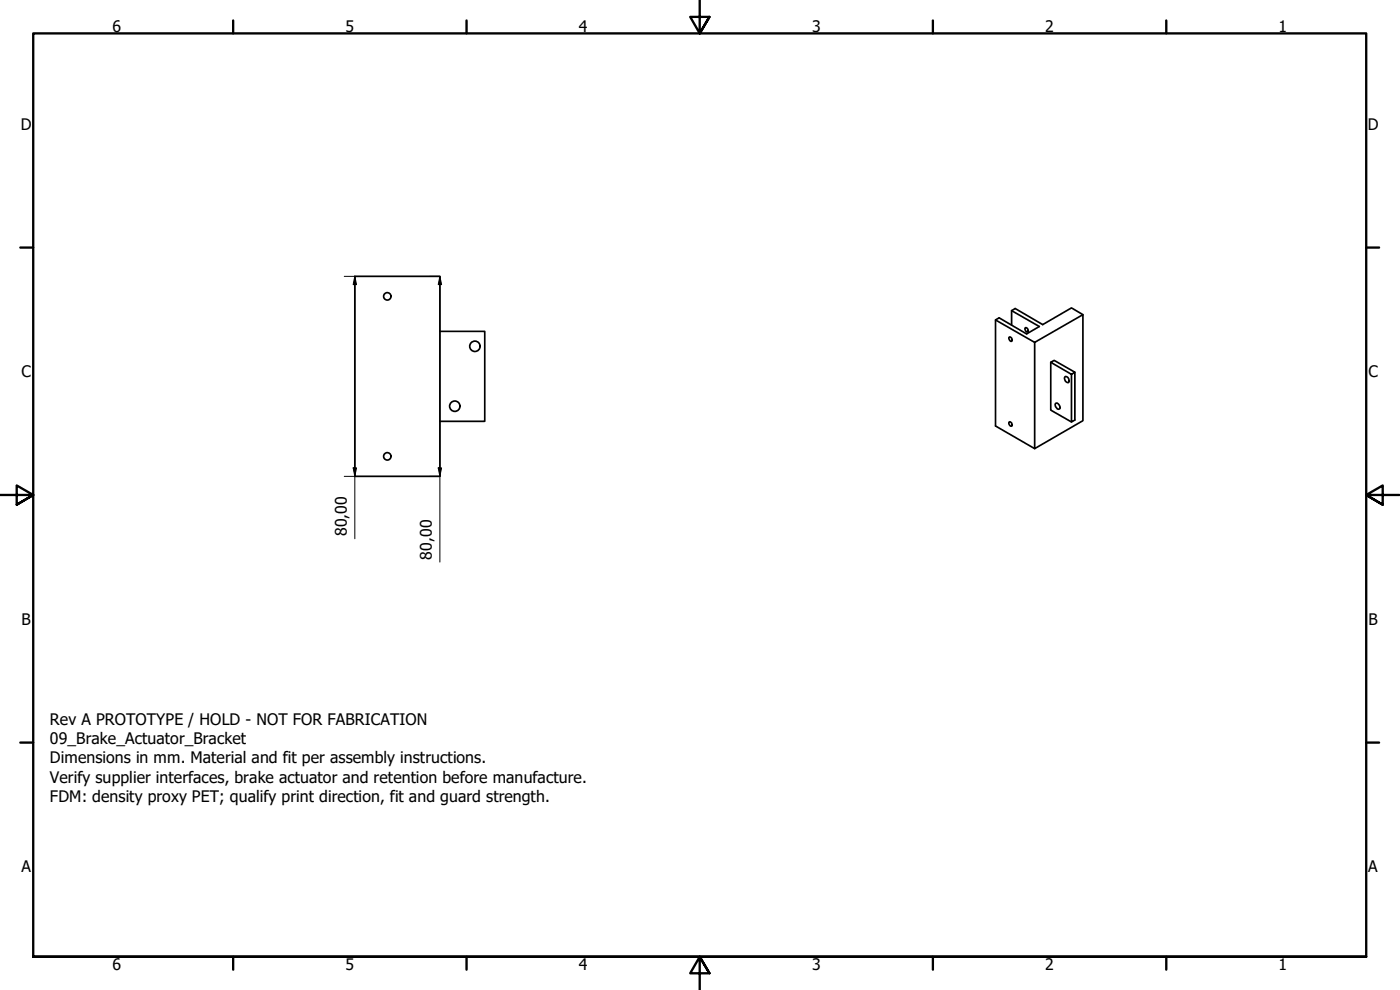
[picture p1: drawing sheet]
<svg xmlns="http://www.w3.org/2000/svg" width="420mm" height="297mm" viewBox="0 0 420 297" stroke-linecap="round" stroke-linejoin="round" font-family="sans-serif">
<!-- layer: Visible (ISO) -->
<g fill="none" stroke="#000" stroke-width=".51">
<path d="M106.5 82.9h25.5v60h-25.5zM132 99.4h13.5v27h-13.5M298.8 96l11.7 6.7M303.6 93.2l8.3 4.8-3.8 2.2-8.3-4.8-1 .6v31.8l11.7 6.8M307.7 98.3a.8 .8 0 0 1 .8 .5 .8 .8 0 0 1-.1 .8 .9 .9 0 0 1-.7-1.3zM325 94.4l-3.4-2-8.7 5-8.2-4.8-1.1 .6v4.4M302.9 101.1l.7 .4 .2 .5-.2 .4a.9 .9 0 0 1-.7-1.3zM310.5 102.7l14.5-8.3v31.8l-14.5 8.4zM315.3 108.7l1.1-.6 6.2 3.6-1 .6zM315.3 108.7v14.3l6.3 3.6M319.6 113.1a1.1 1.1 0 0 1 1.1 .5 1.1 1.1 0 0 1 0 1.2 1.19 1.19 0 0 1-1.1-1.7zM322.6 111.7v14.3l-1 .6v-14.3"/>
<path d="M302.9 126.6a.8 .8 0 0 1 .8 .4 .8 .8 0 0 1-.1 .9l-.7-.5zM316.8 121a1.12 1.12 0 0 1 1.1 .5 1.12 1.12 0 0 1 0 1.2 1.25 1.25 0 0 1-1.1-1.7z"/>
<circle cx="116.2" cy="88.9" r="1.11"/>
<circle cx="142.5" cy="103.9" r="1.56"/>
<circle cx="116.2" cy="136.9" r="1.11"/>
<circle cx="136.5" cy="121.9" r="1.56"/>
</g>
<!-- layer: Border (ISO) -->
<g fill="none" stroke="#000" stroke-width=".7">
<path d="M70 6.1v3.9M140 6.1v3.9M210 0v10l-2.9-4.9h5.8l-2.9 4.9 2.9-4.9M280 6.1v3.9M350 6.1v3.9M6.1 74.3h3.9M410 74.3h3.9M0 148.5h10l-5-2.8v5.7l5-2.9-5 2.9M420 148.5h-10l5-2.8v5.7l-5-2.9 5 2.9M6.1 222.8h3.9M410 222.8h3.9M10 287.1v-277.1h400v277.1h-400h400"/>
<path d="M70 287.1v3.8M140 287.1v3.8M212.9 292l-2.9-4.9 2.9 4.9h-5.8l2.9-4.9v9.9M280 287.1v3.8M350 287.1v3.8"/>
</g>
<!-- layer: Dimension (ISO) -->
<path d="M103.3 82.9h3.2v60M106.5 82.9l.5 2.5h-1zM128.8 82.9h3.2v85.7M132 82.9l.5 2.5h-1zM103.3 142.9h3.2v18.8M106 140.4h1l-.5 2.5zM128.8 142.9h3.2M131.5 140.4h1l-.5 2.5z" fill="none" stroke="#000" stroke-width=".3"/>
<path d="M106.5 82.9l.5 2.5h-1zM132 82.9l.5 2.5h-1zM106 140.4h1l-.5 2.5zM131.5 140.4h1l-.5 2.5z" fill="#000"/>
<g font-size="4.8">
<text x="33.7" y="9.6">6</text>
<text x="103.7" y="9.6">5</text>
<text x="173.7" y="9.6">4</text>
<text x="243.7" y="9.6">3</text>
<text x="313.7" y="9.6">2</text>
<text x="383.7" y="9.6">1</text>
<text x="6.2" y="38.9">D</text>
<text x="410.5" y="38.9">D</text>
<text x="6.4" y="113.1">C</text>
<text x="410.7" y="113.1">C</text>
<text x="104.1" y="160.9" transform="rotate(-90 104.1 160.9)">80,00</text>
<text x="129.6" y="167.9" transform="rotate(-90 129.6 167.9)">80,00</text>
<text x="6.4" y="187.4">B</text>
<text x="410.7" y="187.4">B</text>
<text x="15" y="217.5">Rev A PROTOTYPE / HOLD - NOT FOR FABRICATION</text>
<text x="15" y="223.3">09_Brake_Actuator_Bracket</text>
<text x="15" y="229">Dimensions in mm. Material and fit per assembly instructions.</text>
<text x="15" y="234.8">Verify supplier interfaces, brake actuator and retention before manufacture.</text>
<text x="15" y="240.6">FDM: density proxy PET; qualify print direction, fit and guard strength.</text>
<text x="6.4" y="261.7">A</text>
<text x="410.7" y="261.7">A</text>
<text x="33.7" y="290.9">6</text>
<text x="103.7" y="290.9">5</text>
<text x="173.7" y="290.9">4</text>
<text x="243.7" y="290.9">3</text>
<text x="313.7" y="290.9">2</text>
<text x="383.7" y="290.9">1</text>
</g>
</svg>
